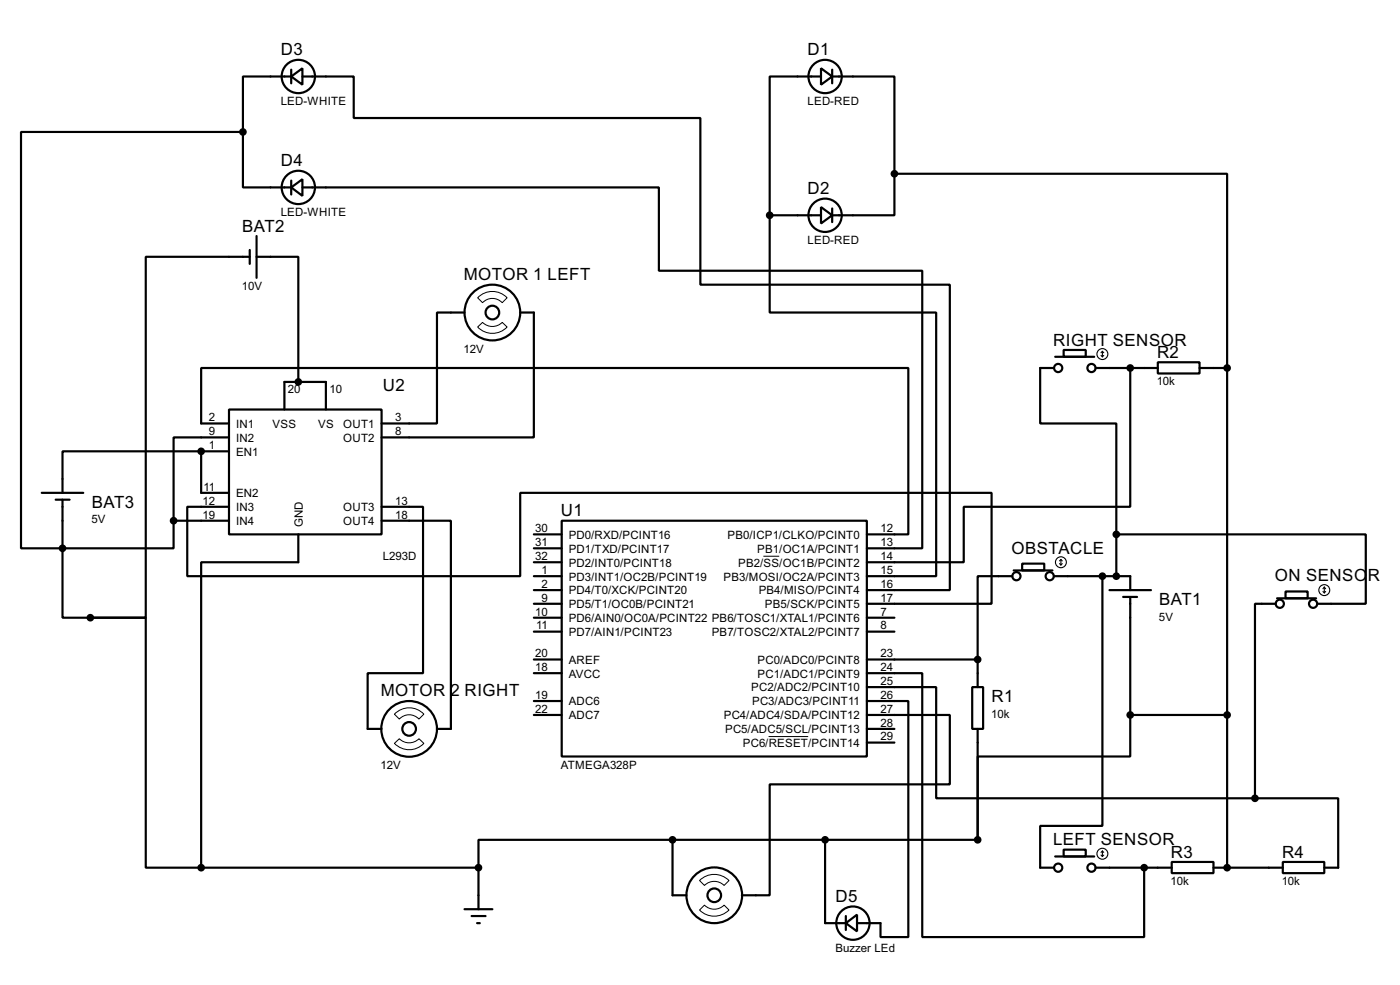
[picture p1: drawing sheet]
<svg xmlns="http://www.w3.org/2000/svg" width="256mm" height="180mm" viewBox="0 0 256 180" stroke-linecap="round" stroke-linejoin="round" font-family="sans-serif">
<g fill="none" stroke="#000" stroke-width=".4">
<path d="M53.4 14l2-1.5v3zM53.4 14h-8.9v10.2M53.4 12.8v2.5M55.4 14h9.4v7.6h63.5v30.5h45.7v55.9h-15.2M150.4 12.5l2.1 1.5-2.1 1.5zM150.4 14h-9.4v25.4M152.5 14h11.4v17.8M152.5 12.8v2.5M44.5 24.2v10.1h8.9M44.5 24.2h-40.6v76.2h7.6M53.4 34.3l2-1.5v3.1zM53.4 33.1v2.5"/>
<path d="M55.4 34.3h65.3v15.3h48.3v50.8h-10.2M141 39.4v17.8h30.5v48.3h-12.7M141 39.4h9.4M150.4 37.9l2.1 1.5-2.1 1.5zM152.5 38.2v2.5M163.9 31.8v7.6h-11.4M163.9 31.8h60.9v35.6M45.8 47h-19.1v66.1h-10.1M45.8 45.8v2.5M47 47h7.7v22.9M47 43.2v7.7M85.1 57.2h-5v20.3h-10.2"/>
<path d="M95.3 57.2h2.5v22.9h-27.9M42 75h27.9v22.8h-27.9zM42 77.5h-5.1v-10.1h129.5v30.4h-7.6M52.1 75v-5.1h7.6v5.1M193.1 67.4h-2.5v10.1h13.9v20.3M193.3 65.3h7.2M194.9 64.1h4v1.2h-4zM200.7 67.4h11.4M207.1 67.4v25.4h-30.5v10.1h-17.8M212.1 66.3h7.7v2.1h-7.7zM219.8 67.4h5M224.8 67.4v91.4"/>
<path d="M7.7 90.2h7.6M10.2 91.5h2.6M11.5 91.5v8.9M31.8 95.3v5.1h-20.3M31.8 95.3h10.2M36.9 82.6h-25.4v7.6M36.9 82.6v7.6h5.1M36.9 82.6h5.1M42 92.8h-7.7v12.7h61v-15.3h86.4v20.3h-22.9M42 80.1h-10.2v15.2M54.7 97.8v5.1h-17.8v55.9M69.9 95.3h12.7v38.1h-2.5"/>
<path d="M69.9 92.8h7.6v30.4h-10.1v10.2h2.5M97.8 97.8h5.1M102.9 95.3h55.9v43.2h-55.9zM204.5 97.8h45.7v12.7h-8.8M204.5 97.8v7.7M11.5 100.4v12.7h5.1M16.6 113.1h10.1v45.7h10.2M97.8 105.5h5.1M97.8 100.4h5.1M97.8 102.9h5.1M97.8 113.1h5.1M97.8 110.5h5.1"/>
<path d="M97.8 108h5.1M97.8 115.6h5.1M158.8 113.1h5.1M158.8 115.6h5.1M185.5 105.5h-6.4v15.2M185.7 104.4h7.1M187.3 103.2h4v1.2h-4zM193.1 105.5h14v2.5M202 105.5v45.7h-11.4v7.6h2.5M203.3 108h7.6M205.8 109.3h2.5M207.1 109.3v21.6"/>
<path d="M233.7 110.5h-3.8v35.6M234 109.5h7.1M235.5 108.3h4.1v1.2h-4.1zM97.8 130.9h5.1M97.8 120.7h5.1M97.8 128.3h5.1M97.8 123.2h5.1M158.8 123.2h10.2v48.3h40.6v-12.7M158.8 125.8h12.7v20.3h58.4M158.8 128.3h7.6v43.2h-5.1v-2.5h-4.3M158.8 130.9h15.2v12.7h-33v20.3h-5.1M158.8 120.7h20.3"/>
<path d="M158.8 135.9h5.1M158.8 133.4h5.1M178.1 125.8h2v7.6h-2zM179.1 120.7v5.1M179.1 133.4v20.3M207.1 130.9v7.6h-28v15.2M207.1 130.9h17.7M36.9 158.8h50.8M87.7 158.8v7.6M123.2 153.7h-35.5v5.1M123.2 153.7h55.9M123.2 153.7v10.2h2.6"/>
<path d="M151.2 153.7v15.3h3.8M193.3 156.8h7.2M194.9 155.5h4v1.3h-4zM200.7 158.8h14M214.7 157.8h7.6v2h-7.6zM222.3 158.8h12.7M229.9 146.1h15.3v12.7h-2.6M235 157.8h7.6v2h-7.6zM85.1 166.4h5.1M86.4 167.7h2.6M87.4 169h.5M155 169l2-1.6v3.1z"/>
<path d="M155 167.7v2.5"/>
<circle cx="54.6" cy="14" r="3.1"/>
<circle cx="151.1" cy="14" r="3.1"/>
<circle cx="54.6" cy="34.3" r="3.1"/>
<circle cx="151.1" cy="39.4" r="3.1"/>
<circle cx="90.2" cy="57.2" r="5.1"/>
<circle cx="90.2" cy="57.2" r="1.25"/>
<circle cx="193.8" cy="67.4" r=".75"/>
<circle cx="199.9" cy="67.4" r=".75"/>
<circle cx="186.2" cy="105.5" r=".75"/>
<circle cx="192.3" cy="105.5" r=".75"/>
<circle cx="234.4" cy="110.5" r=".75"/>
<circle cx="240.5" cy="110.5" r=".75"/>
<circle cx="74.9" cy="133.4" r="5.1"/>
<circle cx="74.9" cy="133.4" r="1.25"/>
<circle cx="193.8" cy="158.8" r=".75"/>
<circle cx="199.9" cy="158.8" r=".75"/>
<circle cx="130.8" cy="163.9" r="5.1"/>
<circle cx="130.8" cy="163.9" r="1.25"/>
<circle cx="156.2" cy="169" r="3.1"/>
</g>
<g fill="#000">
<circle cx="36.9" cy="82.6" r=".2"/>
<circle cx="224.8" cy="158.8" r=".2"/>
</g>
<path d="M87.5 54.5a3.7 3.7 0 0 1 5.4 0l-.9 .9a2.45 2.45 0 0 0-3.6 0zM87.5 59.9l.9-.9a2.54 2.54 0 0 0 3.6 0l.9 .9a3.7 3.7 0 0 1-5.4 0zM139.9 101.8h2.9M72.3 130.7a3.7 3.7 0 0 1 5.4 0l-.9 .9a2.45 2.45 0 0 0-3.6 0zM72.3 136.1l.9-.9a2.54 2.54 0 0 0 3.6 0l.9 .9a3.7 3.7 0 0 1-5.4 0zM140.8 134.8h7.3M128.2 161.2a3.8 3.8 0 0 1 5.4 0l-.9 .9a2.54 2.54 0 0 0-3.6 0zM129.1 165.7a2.54 2.54 0 0 0 3.6 0l.9 .9a3.8 3.8 0 0 1-5.4 0z" fill="none" stroke="#000" stroke-width=".18"/>
<g fill="#000" stroke="#000" stroke-width=".4">
<circle cx="44.5" cy="24.2" r=".5"/>
<circle cx="141" cy="39.4" r=".5"/>
<circle cx="163.8" cy="31.8" r=".5"/>
<circle cx="54.6" cy="69.9" r=".5"/>
<circle cx="207" cy="67.4" r=".5"/>
<circle cx="224.8" cy="67.4" r=".5"/>
<circle cx="31.8" cy="95.3" r=".5"/>
<circle cx="36.8" cy="82.6" r=".5"/>
<circle cx="204.5" cy="97.8" r=".5"/>
<circle cx="11.4" cy="100.4" r=".5"/>
<circle cx="16.5" cy="113.1" r=".5"/>
<circle cx="201.9" cy="105.5" r=".5"/>
<circle cx="204.5" cy="105.5" r=".5"/>
<circle cx="179.1" cy="120.7" r=".5"/>
<circle cx="207" cy="130.9" r=".5"/>
<circle cx="224.8" cy="130.9" r=".5"/>
<circle cx="36.8" cy="158.8" r=".5"/>
<circle cx="87.6" cy="158.8" r=".5"/>
<circle cx="123.2" cy="153.7" r=".5"/>
<circle cx="151.1" cy="153.7" r=".5"/>
<circle cx="179.1" cy="153.7" r=".5"/>
<circle cx="209.6" cy="158.8" r=".5"/>
<circle cx="224.8" cy="158.8" r=".5"/>
<circle cx="229.9" cy="146.1" r=".5"/>
</g>
<g fill="none" stroke="#000" stroke-width=".2">
<path d="M201.7 65.1l.3 .2M202 64.3v1M202 64.3l-.3 .3M202 64.3l.2 .3M202.2 65.1l-.2 .2M194.1 103.2l.3 .2M194.4 102.4v1M194.4 102.4l-.3 .3M194.4 102.4l.2 .3M194.6 103.2l-.2 .2M242.4 108.3l.2 .2M242.6 107.5v1"/>
<path d="M242.6 107.5l-.2 .3M242.6 107.5l.3 .3M242.9 108.3l-.3 .2M201.7 156.5l.3 .3M202 155.8v1M202 155.8l-.3 .2M202 155.8l.2 .2M202.2 156.5l-.2 .3"/>
<circle cx="201.9" cy="64.8" r="1"/>
<circle cx="194.3" cy="102.9" r="1"/>
<circle cx="242.6" cy="108" r="1"/>
<circle cx="201.9" cy="156.3" r="1"/>
</g>
<g font-size="3.5">
<text x="51.5" y="10.2">D3</text>
<text x="148" y="10.2">D1</text>
<text x="51.5" y="30.5">D4</text>
<text x="148" y="35.6">D2</text>
<text x="44.4" y="42.4">BAT2</text>
<text x="85" y="51.2">MOTOR 1 LEFT</text>
<text x="192.9" y="63.3">RIGHT SENSOR</text>
<text x="212" y="65.5">R2</text>
<text x="70.2" y="71.6">U2</text>
<text x="16.8" y="92.9">BAT3</text>
<text x="102.8" y="94.5">U1</text>
<text x="185.3" y="101.4">OBSTACLE</text>
<text x="233.6" y="106.4">ON SENSO</text>
<text x="250.6" y="106.4">R</text>
<text x="212.4" y="110.7">BAT1</text>
<text x="69.8" y="127.4">MOTOR 2 RIGHT</text>
<text x="181.7" y="128.5">R1</text>
<text x="192.9" y="154.7">LEFT SENSOR</text>
<text x="214.5" y="157">R3</text>
<text x="234.9" y="157">R4</text>
<text x="153.1" y="165.1">D5</text>
</g>
<g font-size="2.4">
<text x="51.4" y="19.2">LED-WHITE</text>
<text x="147.9" y="19.2">LED-RED</text>
<text x="51.4" y="39.5">LED-WHITE</text>
<text x="147.9" y="44.6">LED-RED</text>
<text x="44.3" y="53.1">10V</text>
<text x="84.9" y="64.6">12V</text>
<text x="52.8" y="72">20</text>
<text x="60.4" y="72">10</text>
<text x="211.9" y="70.6">10k</text>
<text x="38.3" y="77.1">2</text>
<text x="72.4" y="77.1">3</text>
<text x="38.3" y="79.7">9</text>
<text x="38.3" y="82.2">1</text>
<text x="43.2" y="78.3">IN1</text>
<text x="43.2" y="80.8">IN2</text>
<text x="43.2" y="83.4">EN1</text>
<text x="49.9" y="78.3">VSS</text>
<text x="58.3" y="78.3">VS</text>
<text x="62.9" y="78.3">OUT1</text>
<text x="62.9" y="80.8">OUT2</text>
<text x="72.4" y="79.7">8</text>
<text x="37.3" y="89.8">11</text>
<text x="16.8" y="95.8">5V</text>
<text x="37.1" y="92.4">12</text>
<text x="37.1" y="94.9">19</text>
<text x="43.2" y="93.6">IN3</text>
<text x="43.2" y="91">EN2</text>
<text x="62.9" y="93.6">OUT3</text>
<text x="72.4" y="92.4">13</text>
<text x="72.4" y="94.9">18</text>
<text x="43.2" y="96.1">IN4</text>
<text x="55.5" y="96.5" transform="rotate(-90 55.5 96.5)">GND</text>
<text x="62.9" y="96.1">OUT4</text>
<text x="98.1" y="100">31</text>
<text x="98.1" y="97.4">30</text>
<text x="104.2" y="101.2">PD1/TXD/PCINT17</text>
<text x="104.2" y="98.6">PD0/RXD/PCINT16</text>
<text x="133.3" y="98.6">PB0/ICP1/CLKO/PCINT0</text>
<text x="138.7" y="101.2">PB1/OC1A/PCINT1</text>
<text x="161.3" y="97.4">12</text>
<text x="161.3" y="100">13</text>
<text x="70.1" y="102.6">L293D</text>
<text x="98.1" y="102.5">32</text>
<text x="99.2" y="107.6">2</text>
<text x="99.2" y="105.1">1</text>
<text x="104.2" y="106.3">PD3/INT1/OC2B/PCINT19</text>
<text x="104.2" y="103.7">PD2/INT0/PCINT18</text>
<text x="132.5" y="106.3">PB3/MOSI/OC2A/PCINT3</text>
<text x="135.2" y="103.7">PB2/SS/OC1B/PCINT2</text>
<text x="161.3" y="105.1">15</text>
<text x="161.3" y="102.5">14</text>
<text x="161.3" y="107.6">16</text>
<text x="98.1" y="112.7">10</text>
<text x="99.2" y="110.1">9</text>
<text x="104.2" y="113.9">PD6/AIN0/OC0A/PCINT22 PB6/TOSC1/XTAL1/PCINT6</text>
<text x="104.2" y="111.3">PD5/T1/OC0B/PCINT21</text>
<text x="104.2" y="108.8">PD4/T0/XCK/PCINT20</text>
<text x="139" y="108.8">PB4/MISO/PCINT4</text>
<text x="140.1" y="111.3">PB5/SCK/PCINT5</text>
<text x="161.3" y="110.1">17</text>
<text x="161.3" y="112.7">7</text>
<text x="212.3" y="113.6">5V</text>
<text x="98.2" y="115.2">11</text>
<text x="104.2" y="116.4">PD7/AIN1/PCINT23</text>
<text x="130.4" y="116.4">PB7/TOSC2/XTAL2/PCINT7</text>
<text x="161.3" y="115.2">8</text>
<text x="98.1" y="122.8">18</text>
<text x="98.1" y="120.3">20</text>
<text x="104.2" y="124">AVCC</text>
<text x="104.2" y="121.5">AREF</text>
<text x="138.8" y="124">PC1/ADC1/PCINT9</text>
<text x="138.8" y="121.5">PC0/ADC0/PCINT8</text>
<text x="161.3" y="125.4">25</text>
<text x="161.3" y="122.8">24</text>
<text x="161.3" y="120.3">23</text>
<text x="98.1" y="127.9">19</text>
<text x="98.1" y="130.5">22</text>
<text x="104.2" y="129.1">ADC6</text>
<text x="104.2" y="131.7">ADC7</text>
<text x="132.6" y="131.7">PC4/ADC4/SDA/PCINT12</text>
<text x="137.6" y="126.6">PC2/ADC2/PCINT10</text>
<text x="137.8" y="129.1">PC3/ADC3/PCINT11</text>
<text x="161.3" y="130.5">27</text>
<text x="161.3" y="127.9">26</text>
<text x="181.6" y="131.4">10k</text>
<text x="132.8" y="134.2">PC5/ADC5/SCL/PCINT13</text>
<text x="136.1" y="136.7">PC6/RESET/PCINT14</text>
<text x="161.3" y="135.5">29</text>
<text x="161.3" y="133">28</text>
<text x="69.7" y="140.8">12V</text>
<text x="102.7" y="140.7">ATMEGA328P</text>
<text x="214.5" y="162">10k</text>
<text x="234.8" y="162">10k</text>
<text x="153" y="174.2">Buzzer LEd</text>
</g>
</svg>
